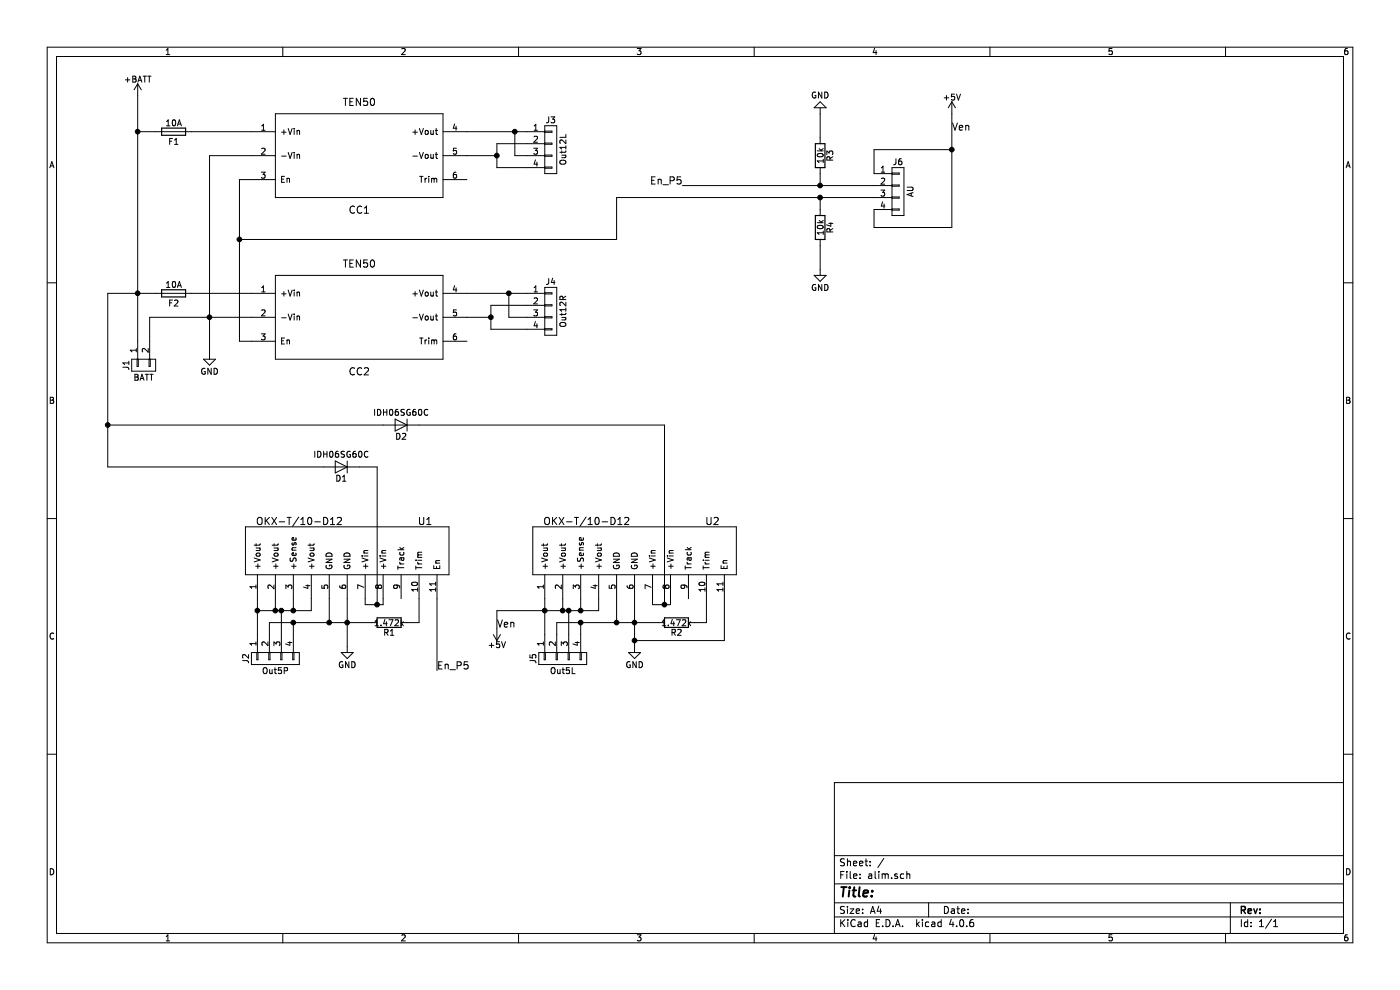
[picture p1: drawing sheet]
EESchema Schematic File Version 2
LIBS:power
LIBS:device
LIBS:transistors
LIBS:conn
LIBS:linear
LIBS:regul
LIBS:74xx
LIBS:cmos4000
LIBS:adc-dac
LIBS:memory
LIBS:xilinx
LIBS:microcontrollers
LIBS:dsp
LIBS:microchip
LIBS:analog_switches
LIBS:motorola
LIBS:texas
LIBS:intel
LIBS:audio
LIBS:interface
LIBS:digital-audio
LIBS:philips
LIBS:display
LIBS:cypress
LIBS:siliconi
LIBS:opto
LIBS:atmel
LIBS:contrib
LIBS:valves
LIBS:alim_robot
LIBS:alim-cache
EELAYER 25 0
EELAYER END
$Descr A4 11693 8268
encoding utf-8
Sheet 1 1
Title ""
Date ""
Rev ""
Comp ""
Comment1 ""
Comment2 ""
Comment3 ""
Comment4 ""
$EndDescr
$Comp
L +BATT #PWR01
U 1 1
P 1150 800
F 0 "#PWR01" H 1150 650 50  0001 C CNN
F 1 "+BATT" H 1150 940 50  0000 C CNN
F 2 "" H 1150 800 50  0001 C CNN
F 3 "" H 1150 800 50  0001 C CNN
	1    1150 800 
	1    0    0    -1  
$EndComp
$Comp
L TEN50 CC1
U 1 1
P 3000 1300
F 0 "CC1" H 3000 850 60  0000 C CNN
F 1 "TEN50" H 3000 1750 60  0000 C CNN
F 2 "alim_robot:Traco_TEN50_Molex" H 3100 1800 60  0001 C CNN
F 3 "" H 3100 1800 60  0001 C CNN
	1    3000 1300
	1    0    0    -1  
$EndComp
$Comp
L TEN50 CC2
U 1 1
P 3000 2650
F 0 "CC2" H 3000 2200 60  0000 C CNN
F 1 "TEN50" H 3000 3100 60  0000 C CNN
F 2 "alim_robot:Traco_TEN50_Molex" H 3100 3150 60  0001 C CNN
F 3 "" H 3100 3150 60  0001 C CNN
	1    3000 2650
	1    0    0    -1  
$EndComp
$Comp
L Fuse F1
U 1 1
P 1450 1100
F 0 "F1" V 1530 1100 50  0000 C CNN
F 1 "10A" V 1375 1100 50  0000 C CNN
F 2 "Fuse_Holders_and_Fuses:Fuseholder5x20_horiz_open_Schurter_0031_8201" V 1380 1100 50  0001 C CNN
F 3 "" H 1450 1100 50  0001 C CNN
	1    1450 1100
	0    1    1    0   
$EndComp
$Comp
L Fuse F2
U 1 1
P 1450 2450
F 0 "F2" V 1530 2450 50  0000 C CNN
F 1 "10A" V 1375 2450 50  0000 C CNN
F 2 "Fuse_Holders_and_Fuses:Fuseholder5x20_horiz_open_Schurter_0031_8201" V 1380 2450 50  0001 C CNN
F 3 "" H 1450 2450 50  0001 C CNN
	1    1450 2450
	0    1    1    0   
$EndComp
$Comp
L GND #PWR02
U 1 1
P 1750 2950
F 0 "#PWR02" H 1750 2700 50  0001 C CNN
F 1 "GND" H 1750 2800 50  0000 C CNN
F 2 "" H 1750 2950 50  0001 C CNN
F 3 "" H 1750 2950 50  0001 C CNN
	1    1750 2950
	1    0    0    -1  
$EndComp
$Comp
L CONN_01X02 J1
U 1 1
P 1200 3050
F 0 "J1" H 1200 3200 50  0000 C CNN
F 1 "BATT" V 1300 3050 50  0000 C CNN
F 2 "Connectors_Molex:Molex_MiniFit-JR-5556-02A_2x01x4.20mm_Straight" H 1200 3050 50  0001 C CNN
F 3 "" H 1200 3050 50  0001 C CNN
	1    1200 3050
	0    -1   1    0   
$EndComp
$Comp
L OKX-T/10-D12 U2
U 1 1
P 5300 4600
F 0 "U2" H 5950 4850 60  0000 C CNN
F 1 "OKX-T/10-D12" H 4900 4850 60  0000 C CNN
F 2 "alim_robot:Murata_OKX-T10-D12N-C" H 5150 4600 60  0001 C CNN
F 3 "" H 5150 4600 60  0001 C CNN
	1    5300 4600
	1    0    0    -1  
$EndComp
$Comp
L OKX-T/10-D12 U1
U 1 1
P 2900 4600
F 0 "U1" H 3550 4850 60  0000 C CNN
F 1 "OKX-T/10-D12" H 2500 4850 60  0000 C CNN
F 2 "alim_robot:Murata_OKX-T10-D12N-C" H 2750 4600 60  0001 C CNN
F 3 "" H 2750 4600 60  0001 C CNN
	1    2900 4600
	1    0    0    -1  
$EndComp
$Comp
L GND #PWR03
U 1 1
P 2900 5400
F 0 "#PWR03" H 2900 5150 50  0001 C CNN
F 1 "GND" H 2900 5250 50  0000 C CNN
F 2 "" H 2900 5400 50  0001 C CNN
F 3 "" H 2900 5400 50  0001 C CNN
	1    2900 5400
	1    0    0    -1  
$EndComp
$Comp
L GND #PWR04
U 1 1
P 5300 5400
F 0 "#PWR04" H 5300 5150 50  0001 C CNN
F 1 "GND" H 5300 5250 50  0000 C CNN
F 2 "" H 5300 5400 50  0001 C CNN
F 3 "" H 5300 5400 50  0001 C CNN
	1    5300 5400
	1    0    0    -1  
$EndComp
$Comp
L R R1
U 1 1
P 3250 5200
F 0 "R1" V 3330 5200 50  0000 C CNN
F 1 "1.472k" V 3250 5200 50  0000 C CNN
F 2 "Resistors_THT:R_Axial_DIN0411_L9.9mm_D3.6mm_P15.24mm_Horizontal" V 3180 5200 50  0001 C CNN
F 3 "" H 3250 5200 50  0001 C CNN
	1    3250 5200
	0    1    1    0   
$EndComp
$Comp
L R R2
U 1 1
P 5650 5200
F 0 "R2" V 5730 5200 50  0000 C CNN
F 1 "1.472k" V 5650 5200 50  0000 C CNN
F 2 "Resistors_THT:R_Axial_DIN0411_L9.9mm_D3.6mm_P15.24mm_Horizontal" V 5580 5200 50  0001 C CNN
F 3 "" H 5650 5200 50  0001 C CNN
	1    5650 5200
	0    1    1    0   
$EndComp
$Comp
L D D2
U 1 1
P 3350 3550
F 0 "D2" H 3350 3650 50  0000 C CNN
F 1 "IDH06SG60C" H 3350 3450 50  0000 C CNN
F 2 "alim_robot:TO-220-2" H 3350 3550 50  0001 C CNN
F 3 "" H 3350 3550 50  0001 C CNN
	1    3350 3550
	-1   0    0    1   
$EndComp
$Comp
L D D1
U 1 1
P 2850 3900
F 0 "D1" H 2850 4000 50  0000 C CNN
F 1 "IDH06SG60C" H 2850 3800 50  0000 C CNN
F 2 "alim_robot:TO-220-2" H 2850 3900 50  0001 C CNN
F 3 "" H 2850 3900 50  0001 C CNN
	1    2850 3900
	-1   0    0    1   
$EndComp
Text Label 3650 5600 0    60   ~ 0
En_P5
$Comp
L CONN_01X04 J6
U 1 1
P 7500 1600
F 0 "J6" H 7500 1850 50  0000 C CNN
F 1 "AU" V 7600 1600 50  0000 C CNN
F 2 "Connectors:bornier4" H 7500 1600 50  0001 C CNN
F 3 "" H 7500 1600 50  0001 C CNN
	1    7500 1600
	1    0    0    -1  
$EndComp
Text Label 4150 5250 0    60   ~ 0
Ven
$Comp
L +5V #PWR05
U 1 1
P 4150 5250
F 0 "#PWR05" H 4150 5100 50  0001 C CNN
F 1 "+5V" H 4150 5390 50  0000 C CNN
F 2 "" H 4150 5250 50  0001 C CNN
F 3 "" H 4150 5250 50  0001 C CNN
	1    4150 5250
	1    0    0    1   
$EndComp
$Comp
L +5V #PWR06
U 1 1
P 7950 950
F 0 "#PWR06" H 7950 800 50  0001 C CNN
F 1 "+5V" H 7950 1090 50  0000 C CNN
F 2 "" H 7950 950 50  0001 C CNN
F 3 "" H 7950 950 50  0001 C CNN
	1    7950 950 
	1    0    0    -1  
$EndComp
Text Label 7950 1100 0    60   ~ 0
Ven
$Comp
L R R4
U 1 1
P 6850 1900
F 0 "R4" V 6930 1900 50  0000 C CNN
F 1 "10k" V 6850 1900 50  0000 C CNN
F 2 "Resistors_THT:R_Axial_DIN0411_L9.9mm_D3.6mm_P15.24mm_Horizontal" V 6780 1900 50  0001 C CNN
F 3 "" H 6850 1900 50  0001 C CNN
	1    6850 1900
	1    0    0    1   
$EndComp
$Comp
L GND #PWR07
U 1 1
P 6850 2250
F 0 "#PWR07" H 6850 2000 50  0001 C CNN
F 1 "GND" H 6850 2100 50  0000 C CNN
F 2 "" H 6850 2250 50  0001 C CNN
F 3 "" H 6850 2250 50  0001 C CNN
	1    6850 2250
	1    0    0    -1  
$EndComp
Text Label 5700 1550 2    60   ~ 0
En_P5
$Comp
L R R3
U 1 1
P 6850 1300
F 0 "R3" V 6930 1300 50  0000 C CNN
F 1 "10k" V 6850 1300 50  0000 C CNN
F 2 "Resistors_THT:R_Axial_DIN0411_L9.9mm_D3.6mm_P15.24mm_Horizontal" V 6780 1300 50  0001 C CNN
F 3 "" H 6850 1300 50  0001 C CNN
	1    6850 1300
	1    0    0    -1  
$EndComp
$Comp
L GND #PWR08
U 1 1
P 6850 950
F 0 "#PWR08" H 6850 700 50  0001 C CNN
F 1 "GND" H 6850 800 50  0000 C CNN
F 2 "" H 6850 950 50  0001 C CNN
F 3 "" H 6850 950 50  0001 C CNN
	1    6850 950 
	1    0    0    1   
$EndComp
$Comp
L CONN_01X04 J3
U 1 1
P 4600 1250
F 0 "J3" H 4600 1500 50  0000 C CNN
F 1 "Out12L" V 4700 1250 50  0000 C CNN
F 2 "Connectors:bornier4" H 4600 1250 50  0001 C CNN
F 3 "" H 4600 1250 50  0001 C CNN
	1    4600 1250
	1    0    0    -1  
$EndComp
$Comp
L CONN_01X04 J4
U 1 1
P 4600 2600
F 0 "J4" H 4600 2850 50  0000 C CNN
F 1 "Out12R" V 4700 2600 50  0000 C CNN
F 2 "Connectors:bornier4" H 4600 2600 50  0001 C CNN
F 3 "" H 4600 2600 50  0001 C CNN
	1    4600 2600
	1    0    0    -1  
$EndComp
$Comp
L CONN_01X04 J2
U 1 1
P 2300 5500
F 0 "J2" H 2300 5750 50  0000 C CNN
F 1 "Out5P" V 2400 5500 50  0000 C CNN
F 2 "Connectors:bornier4" H 2300 5500 50  0001 C CNN
F 3 "" H 2300 5500 50  0001 C CNN
	1    2300 5500
	0    -1   1    0   
$EndComp
Wire Wire Line
	1600 2450 2100 2450
Wire Wire Line
	2100 1100 1600 1100
Wire Wire Line
	1300 1100 1150 1100
Wire Wire Line
	1150 800  1150 2850
Wire Wire Line
	900  2450 1300 2450
Connection ~ 1150 1100
Wire Wire Line
	1750 1300 1750 2950
Wire Wire Line
	1250 2650 2100 2650
Wire Wire Line
	2100 1300 1750 1300
Connection ~ 1750 2650
Wire Wire Line
	1250 2850 1250 2650
Connection ~ 1150 2450
Wire Wire Line
	2100 1500 2000 1500
Wire Wire Line
	2000 1500 2000 2850
Wire Wire Line
	2000 2850 2100 2850
Wire Wire Line
	3900 1100 4400 1100
Wire Wire Line
	3900 1300 4150 1300
Wire Wire Line
	4150 1200 4150 1400
Wire Wire Line
	4150 1200 4400 1200
Wire Wire Line
	4150 1400 4400 1400
Connection ~ 4150 1300
Wire Wire Line
	4400 1300 4300 1300
Wire Wire Line
	4300 1300 4300 1100
Connection ~ 4300 1100
Wire Wire Line
	3900 2450 4400 2450
Wire Wire Line
	4100 2550 4400 2550
Wire Wire Line
	4100 2550 4100 2750
Wire Wire Line
	4100 2650 3900 2650
Wire Wire Line
	4100 2750 4400 2750
Connection ~ 4100 2650
Wire Wire Line
	4400 2650 4250 2650
Wire Wire Line
	4250 2650 4250 2450
Connection ~ 4250 2450
Wire Wire Line
	5300 5000 5300 5400
Wire Wire Line
	2150 5000 2150 5300
Wire Wire Line
	2600 5100 2600 5000
Wire Wire Line
	2250 5300 2250 5200
Wire Wire Line
	2250 5200 3100 5200
Connection ~ 2900 5200
Wire Wire Line
	2750 5000 2750 5200
Connection ~ 2750 5200
Wire Wire Line
	2450 5100 2450 5000
Wire Wire Line
	2150 5100 2600 5100
Connection ~ 2150 5100
Wire Wire Line
	2900 5000 2900 5400
Wire Wire Line
	2300 5000 2300 5100
Connection ~ 2300 5100
Connection ~ 2450 5100
Wire Wire Line
	3050 5000 3050 5050
Wire Wire Line
	3050 5050 3200 5050
Wire Wire Line
	3200 5050 3200 5000
Wire Wire Line
	3400 5200 3500 5200
Wire Wire Line
	3500 5200 3500 5000
Wire Wire Line
	4550 5000 4550 5300
Wire Wire Line
	4650 5300 4650 5200
Wire Wire Line
	4150 5100 5000 5100
Wire Wire Line
	4850 5000 4850 5100
Wire Wire Line
	4700 5000 4700 5100
Connection ~ 4850 5100
Connection ~ 4700 5100
Connection ~ 4550 5100
Wire Wire Line
	4650 5200 5500 5200
Connection ~ 5300 5200
Wire Wire Line
	5150 5000 5150 5200
Connection ~ 5150 5200
Wire Wire Line
	5800 5200 5900 5200
Wire Wire Line
	5900 5200 5900 5000
Wire Wire Line
	5600 5050 5600 5000
Wire Wire Line
	5450 5050 5600 5050
Wire Wire Line
	5450 5050 5450 5000
Wire Wire Line
	900  3550 3200 3550
Wire Wire Line
	900  3900 2700 3900
Wire Wire Line
	3000 3900 3150 3900
Wire Wire Line
	3150 3900 3150 5050
Connection ~ 3150 5050
Wire Wire Line
	3500 3550 5550 3550
Wire Wire Line
	5550 3550 5550 5050
Connection ~ 5550 5050
Wire Wire Line
	6050 5000 6050 5350
Wire Wire Line
	6050 5350 5300 5350
Connection ~ 5300 5350
Wire Wire Line
	3650 5000 3650 5600
Wire Wire Line
	2000 2000 5150 2000
Connection ~ 2000 2000
Wire Wire Line
	7950 950  7950 1900
Wire Wire Line
	7950 1250 7300 1250
Wire Wire Line
	7300 1250 7300 1450
Wire Wire Line
	7300 1750 7300 1900
Wire Wire Line
	7300 1900 7950 1900
Connection ~ 7950 1250
Wire Wire Line
	6850 2250 6850 2050
Wire Wire Line
	6850 1750 6850 1650
Wire Wire Line
	5150 1650 7300 1650
Connection ~ 6850 1650
Wire Wire Line
	5150 2000 5150 1650
Wire Wire Line
	5700 1550 7300 1550
Wire Wire Line
	6850 950  6850 1150
Wire Wire Line
	6850 1450 6850 1550
Connection ~ 6850 1550
Wire Wire Line
	900  2450 900  3900
Connection ~ 900  3550
Wire Wire Line
	2350 5300 2350 5100
Connection ~ 2350 5100
Wire Wire Line
	2450 5300 2450 5200
Connection ~ 2450 5200
Wire Wire Line
	4150 5100 4150 5250
$Comp
L CONN_01X04 J5
U 1 1
P 4700 5500
F 0 "J5" H 4700 5750 50  0000 C CNN
F 1 "Out5L" V 4800 5500 50  0000 C CNN
F 2 "Connectors:bornier4" H 4700 5500 50  0001 C CNN
F 3 "" H 4700 5500 50  0001 C CNN
	1    4700 5500
	0    -1   1    0   
$EndComp
Wire Wire Line
	5000 5100 5000 5000
Wire Wire Line
	4750 5300 4750 5100
Connection ~ 4750 5100
Wire Wire Line
	4850 5300 4850 5200
Connection ~ 4850 5200
$EndSCHEMATC
